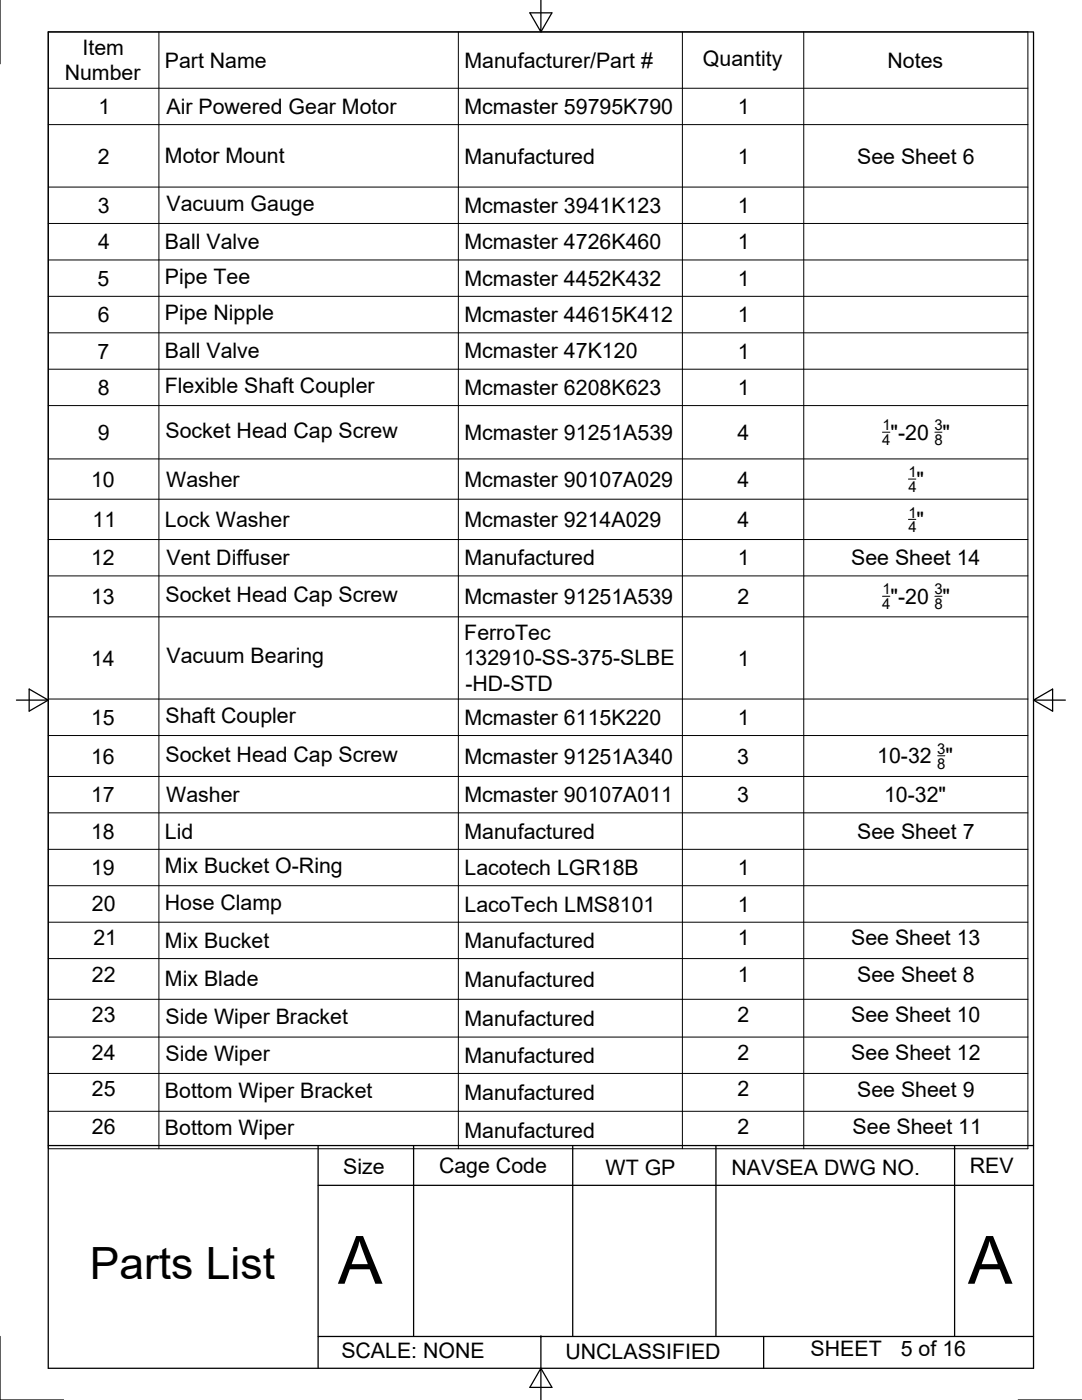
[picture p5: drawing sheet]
<svg xmlns="http://www.w3.org/2000/svg" width="216mm" height="279mm" viewBox="0 0 216 279" stroke-linecap="round" stroke-linejoin="round" font-family="sans-serif">
<!-- layer: Border -->
<g fill="none" stroke="#000" stroke-width=".25">
<path d="M0 0v12.7M9.6 6.4h196.6v266.7h-196.6zM107.9 0v6.4l-2.2-3.8h4.4l-2.2 3.8M3.3 139.7h6.3l-3.8-2.2v4.4l3.8-2.2M206.2 139.7l3.8 2.2v-4.4l-3.8 2.2h6.4M9.6 228.6h196.6M63.5 228.6v38.1M63.5 236.6h142.7M82.5 228.6v38.1M114.3 228.6v38.1M142.9 228.6v38.1M190.5 228.6v38.1"/>
<path d="M0 266.7v12.7h12.7M63.5 273.1v-6.4h44.4v6.4l2.2 3.8h-4.4l2.2-3.8v6.3M107.9 266.7h44.5M203.2 279.4h12.7M206.2 266.7h-53.8v6.4"/>
</g>
<circle cx="107.9" cy="266.7" r=".11" fill="#000" stroke="#000" stroke-width=".2"/>
<!-- layer: BOM -->
<g fill="none" stroke="#000" stroke-width=".2">
<path d="M9.6 6.4h195.5v222.9h-195.5zM9.6 17.6h195.5M31.7 6.4v222.9M91.5 6.4v222.9M136.2 6.4v222.9M160.4 6.4v222.9M9.6 24.9h195.5M9.6 37.3h195.5M9.6 44.6h195.5M9.6 51.9h195.5M9.6 59.1h195.5M9.6 66.4h195.5"/>
<path d="M9.6 73.7h195.5M9.6 80.9h195.5M9.6 91.6h195.5M9.6 99.6h195.5M176.1 86.3h1.5M181.3 95.6h1.5M186.5 86.3h1.5M9.6 107.7h195.5M9.6 114.9h195.5M176.1 119h1.5M181.3 103.7h1.5M186.5 119h1.5"/>
<path d="M9.6 123.1h195.5M9.6 139.5h195.5M9.6 146.8h195.5M9.6 155h195.5M187.1 150.8h1.4M9.6 162.2h195.5M9.6 169.5h195.5M9.6 176.8h195.5M9.6 184h195.5M9.6 191.3h195.5M9.6 199.4h195.5M9.6 207h195.5"/>
<path d="M9.6 214.2h195.5M9.6 221.8h195.5"/>
</g>
<g font-size="13.3">
<text x="67.4" y="256.2">A</text>
<text x="193.1" y="256.2">A</text>
</g>
<text font-size="8.9" x="17.9" y="255.3">Parts List</text>
<g font-size="4.3">
<text x="16.5" y="10.9">Item</text>
<text x="12.9" y="16">Number</text>
<text x="32.9" y="13.5">Part Name</text>
<text x="92.7" y="13.5">Manufacturer/Part #</text>
<text x="140.3" y="13.1">Quantity</text>
<text x="177.1" y="13.5">Notes</text>
<text x="19.6" y="22.8">1</text>
<text x="33.2" y="22.8">Air Powered Gear Motor</text>
<text x="92.7" y="22.8">Mcmaster 59795K790</text>
<text x="147.3" y="22.8">1</text>
<text x="19.5" y="32.6">2</text>
<text x="32.9" y="32.6">Motor Mount</text>
<text x="92.7" y="32.6">Manufactured</text>
<text x="147.3" y="32.6">1</text>
<text x="171" y="32.6">See Sheet 6</text>
<text x="19.5" y="42.5">3</text>
<text x="33.2" y="42.1">Vacuum Gauge</text>
<text x="92.7" y="42.5">Mcmaster 3941K123</text>
<text x="147.3" y="42.5">1</text>
<text x="19.6" y="49.8">4</text>
<text x="32.9" y="49.7">Ball Valve</text>
<text x="92.7" y="49.7">Mcmaster 4726K460</text>
<text x="147.3" y="49.8">1</text>
<text x="19.5" y="57">5</text>
<text x="32.9" y="56.6">Pipe Tee</text>
<text x="92.7" y="57">Mcmaster 4452K432</text>
<text x="147.3" y="57">1</text>
<text x="19.5" y="64.3">6</text>
<text x="32.9" y="63.9">Pipe Nipple</text>
<text x="92.7" y="64.3">Mcmaster 44615K412</text>
<text x="147.3" y="64.3">1</text>
<text x="19.5" y="71.6">7</text>
<text x="32.9" y="71.5">Ball Valve</text>
<text x="92.7" y="71.5">Mcmaster 47K120</text>
<text x="147.3" y="71.6">1</text>
<text x="19.5" y="78.8">8</text>
<text x="32.9" y="78.4">Flexible Shaft Coupler</text>
<text x="92.7" y="78.8">Mcmaster 6208K623</text>
<text x="147.3" y="78.8">1</text>
<text x="19.5" y="87.8">9</text>
<text x="33" y="87.4">Socket Head Cap Screw</text>
<text x="92.7" y="87.8">Mcmaster 91251A539</text>
<text x="147.2" y="87.8">4</text>
<text x="177.7" y="87.8">&quot;-20 &quot;</text>
<text x="18.2" y="97.1">10</text>
<text x="33.2" y="97.1">Washer</text>
<text x="92.7" y="97.1">Mcmaster 90107A029</text>
<text x="147.2" y="97.1">4</text>
<text x="182.9" y="97.1">&quot;</text>
<text x="18.5" y="105.2">11</text>
<text x="32.9" y="105.2">Lock Washer</text>
<text x="92.7" y="105.2">Mcmaster 9214A029</text>
<text x="147.2" y="105.2">4</text>
<text x="182.9" y="105.2">&quot;</text>
<text x="18.2" y="112.8">12</text>
<text x="33.2" y="112.8">Vent Diffuser</text>
<text x="92.7" y="112.8">Manufactured</text>
<text x="147.3" y="112.8">1</text>
<text x="169.8" y="112.8">See Sheet 14</text>
<text x="18.2" y="120.5">13</text>
<text x="33" y="120.1">Socket Head Cap Screw</text>
<text x="92.7" y="120.5">Mcmaster 91251A539</text>
<text x="147.2" y="120.5">2</text>
<text x="177.7" y="120.5">&quot;-20 &quot;</text>
<text x="92.6" y="127.7">FerroTec</text>
<text x="18.2" y="132.8">14</text>
<text x="33.2" y="132.4">Vacuum Bearing</text>
<text x="92.5" y="132.8">132910-SS-375-SLBE</text>
<text x="92.9" y="137.9">-HD-STD</text>
<text x="147.3" y="132.8">1</text>
<text x="18.2" y="144.7">15</text>
<text x="33" y="144.3">Shaft Coupler</text>
<text x="92.7" y="144.7">Mcmaster 6115K220</text>
<text x="147.3" y="144.7">1</text>
<text x="18.2" y="152.4">16</text>
<text x="33" y="152">Socket Head Cap Screw</text>
<text x="92.7" y="152.4">Mcmaster 91251A340</text>
<text x="147.1" y="152.4">3</text>
<text x="175" y="152.4">10-32 &quot;</text>
<text x="18.2" y="160.1">17</text>
<text x="33.2" y="160.1">Washer</text>
<text x="92.7" y="160.1">Mcmaster 90107A011</text>
<text x="147.1" y="160.1">3</text>
<text x="176.4" y="160.1">10-32&quot;</text>
<text x="18.2" y="167.4">18</text>
<text x="32.9" y="167.4">Lid</text>
<text x="92.7" y="167.4">Manufactured</text>
<text x="171" y="167.4">See Sheet 7</text>
<text x="18.2" y="174.6">19</text>
<text x="32.9" y="174.2">Mix Bucket O-Ring</text>
<text x="92.7" y="174.6">Lacotech LGR18B</text>
<text x="147.3" y="174.7">1</text>
<text x="18.3" y="181.9">20</text>
<text x="32.9" y="181.5">Hose Clamp</text>
<text x="92.7" y="181.9">LacoTech LMS8101</text>
<text x="147.3" y="181.9">1</text>
<text x="18.6" y="188.6">21</text>
<text x="32.9" y="189.2">Mix Bucket</text>
<text x="92.7" y="189.2">Manufactured</text>
<text x="147.3" y="188.6">1</text>
<text x="169.8" y="188.7">See Sheet 13</text>
<text x="18.4" y="195.9">22</text>
<text x="32.9" y="196.9">Mix Blade</text>
<text x="92.7" y="196.9">Manufactured</text>
<text x="147.3" y="195.9">1</text>
<text x="171" y="195.9">See Sheet 8</text>
<text x="18.3" y="204">23</text>
<text x="33" y="204.3">Side Wiper Bracket</text>
<text x="92.7" y="204.7">Manufactured</text>
<text x="147.2" y="204">2</text>
<text x="169.8" y="204">See Sheet 10</text>
<text x="18.4" y="211.6">24</text>
<text x="33" y="211.7">Side Wiper</text>
<text x="92.7" y="212.1">Manufactured</text>
<text x="147.2" y="211.6">2</text>
<text x="169.9" y="211.6">See Sheet 12</text>
<text x="18.3" y="218.8">25</text>
<text x="32.9" y="219.1">Bottom Wiper Bracket</text>
<text x="92.7" y="219.5">Manufactured</text>
<text x="147.2" y="218.8">2</text>
<text x="171" y="218.9">See Sheet 9</text>
<text x="18.3" y="226.4">26</text>
<text x="32.9" y="226.6">Bottom Wiper</text>
<text x="92.7" y="227">Manufactured</text>
<text x="147.2" y="226.4">2</text>
<text x="170.1" y="226.4">See Sheet 11</text>
<text x="68.5" y="234.2">Size</text>
<text x="87.6" y="234">Cage Code</text>
<text x="120.8" y="234.4">WT GP</text>
<text x="146" y="234.4">NAVSEA DWG NO.</text>
<text x="193.5" y="234.1">REV</text>
<text x="68.1" y="271.1">SCALE: NONE</text>
<text x="112.8" y="271.2">UNCLASSIFIED</text>
<text x="161.8" y="270.5">SHEET</text>
<text x="179.7" y="270.5">5 of 16</text>
</g>
<g font-size="3">
<text x="176" y="88.7">4</text>
<text x="176.1" y="85.9">1</text>
<text x="186.4" y="85.9">3</text>
<text x="186.4" y="88.8">8</text>
<text x="181.3" y="95.2">1</text>
<text x="181.3" y="98.1">4</text>
<text x="181.3" y="106.1">4</text>
<text x="181.3" y="103.3">1</text>
<text x="176.1" y="118.6">1</text>
<text x="186.4" y="118.6">3</text>
<text x="176" y="121.5">4</text>
<text x="186.4" y="121.5">8</text>
<text x="187" y="150.5">3</text>
<text x="187" y="153.4">8</text>
</g>
</svg>
